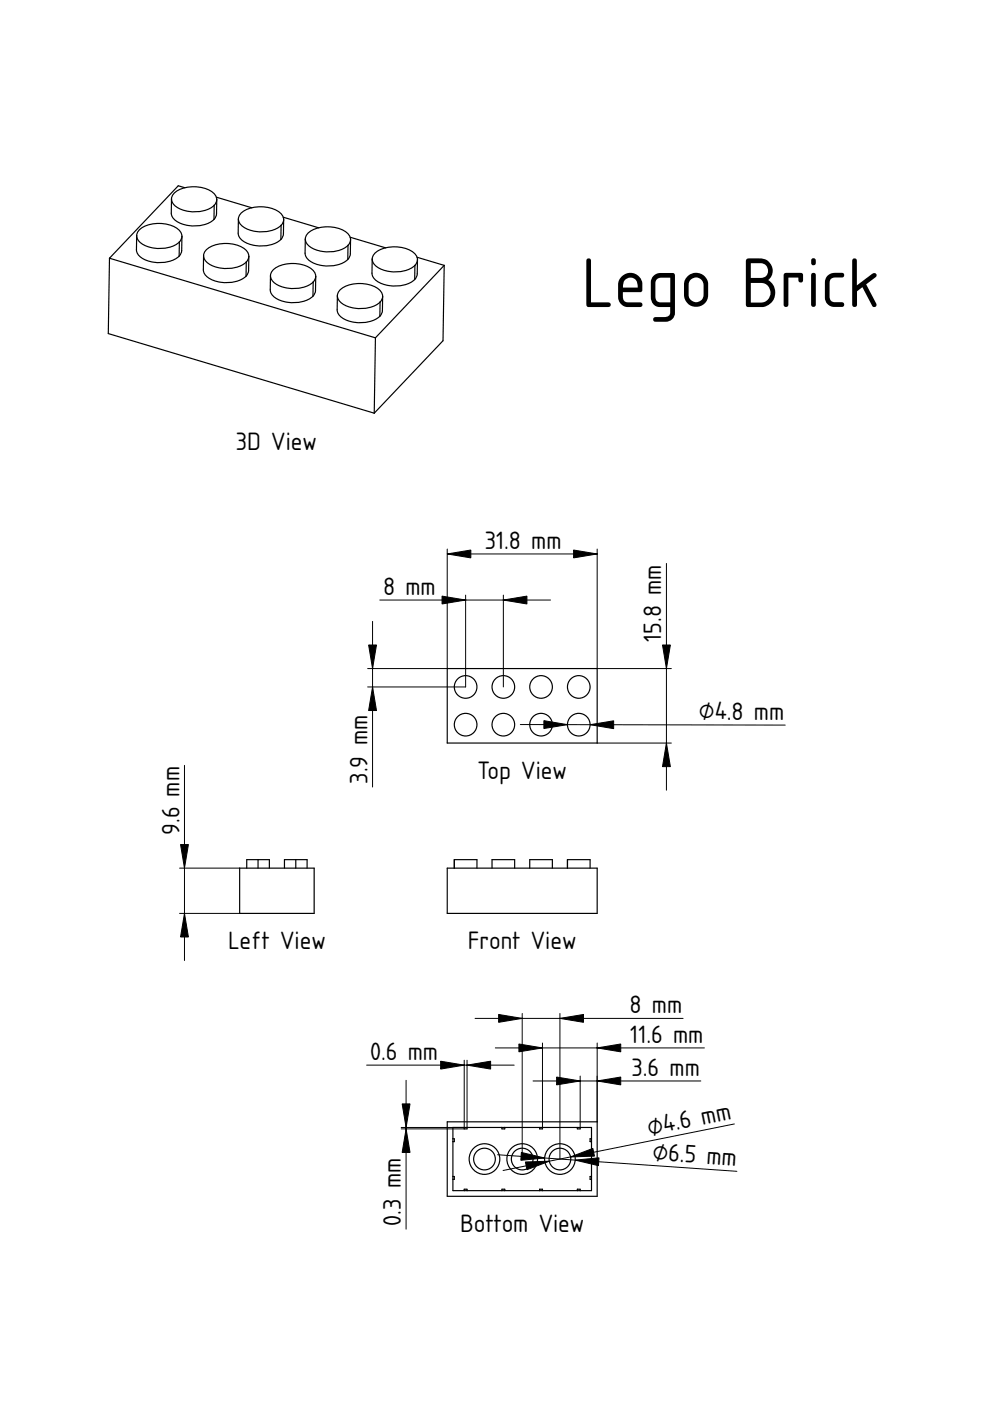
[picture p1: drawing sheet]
<svg xmlns="http://www.w3.org/2000/svg" width="210mm" height="297mm" viewBox="0 0 210 297" stroke-linecap="round" stroke-linejoin="round" font-family="sans-serif">
<g fill="none" stroke="#000" stroke-width=".25">
<path d="M39.2 39.8l-1.4-.4-14.6 15.3M23.2 54.7l-.2 16 56.3 16.9M23.2 54.7l56.4 16.9M29 50l-.1 3a3.1 3.1 0 0 0 2.8 2.4 7.1 7.1 0 0 0 6.3-1.1M29 50a3.2 3.2 0 0 1 2.9-2.4 6.7 6.7 0 0 1 6.3 1.5l.4 1M29 50a3.1 3.1 0 0 0 2.7 2.4 7.1 7.1 0 0 0 6.3-1.1M36.4 42.2l-.1 3a3.1 3.1 0 0 0 2.8 2.4 7.1 7.1 0 0 0 6.3-1.1M36.4 42.2a3.2 3.2 0 0 1 2.9-2.4 6.7 6.7 0 0 1 6.3 1.5l.4 1M36.4 42.2a3.1 3.1 0 0 0 2.7 2.4 7.1 7.1 0 0 0 6.3-1.1M38 51.3v3M38.6 50.1l-.1 3.3-.5 .9M38.6 50.1l-.2 .6-.4 .6"/>
<path d="M43.2 54.2l-.1 3a3.1 3.1 0 0 0 2.8 2.5 7.1 7.1 0 0 0 6.3-1.2M43.2 54.2a3.2 3.2 0 0 1 2.9-2.4 6.7 6.7 0 0 1 6.3 1.5l.4 1.1M43.2 54.2a3.1 3.1 0 0 0 2.7 2.5 7.1 7.1 0 0 0 6.3-1.1M45.4 43.5v3M45.9 41.8l7.5 2.3M46 42.3l-.1 3.3-.5 .9M46 42.3l-.2 .6-.4 .6M50.5 46.4v3a3.1 3.1 0 0 0 2.8 2.5 7.1 7.1 0 0 0 6.3-1.1M50.5 46.4a3.2 3.2 0 0 1 3-2.4 6.7 6.7 0 0 1 6.3 1.5l.3 1.1M50.5 46.4a3.1 3.1 0 0 0 2.8 2.5 7.1 7.1 0 0 0 6.3-1.1M52.2 55.6v2.9M52.8 54.4l-.1 3.3-.5 .8"/>
<path d="M52.8 54.4l-.2 .6-.4 .6M57.3 58.4v3a3.1 3.1 0 0 0 2.8 2.5 7.1 7.1 0 0 0 6.3-1.1M57.3 58.4a3.2 3.2 0 0 1 3-2.4 6.7 6.7 0 0 1 6.3 1.6l.3 1M57.3 58.4a3.1 3.1 0 0 0 2.8 2.5 7.1 7.1 0 0 0 6.3-1.1M59.6 47.8v3M60.1 46.1l7.5 2.2M60.1 46.6v3.3l-.5 .9M60.1 46.6l-.1 .6-.4 .6M64.7 50.7v3a3.1 3.1 0 0 0 2.7 2.4 7.1 7.1 0 0 0 6.3-1.1M64.7 50.7a3.2 3.2 0 0 1 3-2.4 6.7 6.7 0 0 1 6.3 1.5l.3 1M64.7 50.7a3.1 3.1 0 0 0 2.8 2.4 7.1 7.1 0 0 0 6.3-1.1M66.4 59.8v3"/>
<path d="M66.9 58.6v3.3l-.5 .9M66.9 58.6l-.1 .6-.4 .6M73.8 52l-.1 3M74.2 50.3l7.6 2.2M74.3 50.8l-.1 3.3-.5 .9M74.3 50.8l-.1 .6-.4 .6M78.9 54.9v3a3.1 3.1 0 0 0 2.7 2.5 7.1 7.1 0 0 0 6.3-1.1M78.9 54.9a3.2 3.2 0 0 1 3-2.4 6.7 6.7 0 0 1 6.3 1.5l.3 1.1M78.9 54.9a3.1 3.1 0 0 0 2.8 2.5 7.1 7.1 0 0 0 6.3-1.1M88 56.3l-.1 3M88.4 54.5l5.8 1.8M88.5 55.1l-.1 3.3-.5 .9"/>
<path d="M88.5 55.1l-.1 .6-.4 .6M94.2 56.3l-.3 15.9-14.6 15.4M94.2 56.3l-14.6 15.3M71.5 62.7v3a3.1 3.1 0 0 0 2.7 2.4 7.1 7.1 0 0 0 6.3-1.1M71.5 62.7a3.2 3.2 0 0 1 3-2.4 6.7 6.7 0 0 1 6.3 1.5l.3 1M71.5 62.7a3.1 3.1 0 0 0 2.8 2.5 7.1 7.1 0 0 0 6.3-1.2M79.6 71.6l-.3 16M80.6 64l-.1 3M81.1 62.8l-.1 3.4-.5 .8M81.1 62.8l-.1 .7-.4 .5"/>
</g>
<path d="M110.7 188h.1" fill="none" stroke="#000" stroke-width=".21"/>
<g fill="#fff">
<path d="M96.3 182.3h4.8v1.8h3.2v-1.8h4.8v1.8h3.2v-1.8h4.8v1.8h3.2v-1.8h4.8v1.8h1.5v9.6h-31.8v-9.6h1.5z" fill-rule="evenodd"/>
<path d="M94.8 184.1h31.8v9.6h-31.8z" fill-rule="evenodd"/>
<path d="M96.3 182.3h4.8v1.8h-4.8z" fill-rule="evenodd"/>
<path d="M104.3 182.3h4.8v1.8h-4.8z" fill-rule="evenodd"/>
<path d="M112.3 182.3h4.8v1.8h-4.8z" fill-rule="evenodd"/>
<path d="M120.3 182.3h4.8v1.8h-4.8z" fill-rule="evenodd"/>
</g>
<path d="M94.8 184.1h31.8v9.6h-31.8zM96.3 184.1v-1.8h4.8v1.8M104.3 184.1v-1.8h4.8v1.8M112.3 184.1v-1.8h4.8v1.8M120.3 184.1v-1.8h4.8v1.8" fill="none" stroke="#000" stroke-width=".25"/>
<g fill="#fff">
<path d="M52.3 182.3h4.8v1.8h3.2v-1.8h4.8v1.8h1.5v9.6h-15.8v-9.6h1.5z" fill-rule="evenodd"/>
<path d="M50.8 184.1h15.8v9.6h-15.8z" fill-rule="evenodd"/>
<path d="M60.3 182.3h2.4v1.8h-2.4z" fill-rule="evenodd"/>
<path d="M52.3 182.3h2.4v1.8h-2.4z" fill-rule="evenodd"/>
<path d="M62.7 182.3h2.4v1.8h-2.4z" fill-rule="evenodd"/>
<path d="M54.7 182.3h2.4v1.8h-2.4z" fill-rule="evenodd"/>
</g>
<path d="M50.8 184.1h15.8v9.6h-15.8zM52.3 184.1v-1.8h4.8v1.8M54.7 182.3v1.8M60.3 184.1v-1.8h4.8v1.8M62.7 182.3v1.8" fill="none" stroke="#000" stroke-width=".25"/>
<path d="M39.1 162.3v41.4M38.1 193.7h12.7M38.1 184.1h12.7" fill="none" stroke="#000" stroke-width=".21"/>
<path d="M39.1 193.7l.8 5h-1.6zM38.3 179.1h1.6l-.8 5z" fill="#000" stroke="#000" stroke-width=".21"/>
<g fill="#fff">
<path d="M94.8 141.7h31.8v15.8h-31.8z" fill-rule="evenodd"/>
<circle cx="106.7" cy="145.6" r="2.4"/>
<circle cx="122.7" cy="145.6" r="2.4"/>
<circle cx="114.7" cy="145.6" r="2.4"/>
<circle cx="114.7" cy="153.6" r="2.4"/>
<circle cx="122.7" cy="153.6" r="2.4"/>
<circle cx="106.7" cy="153.6" r="2.4"/>
<circle cx="98.7" cy="153.6" r="2.4"/>
<circle cx="98.7" cy="145.6" r="2.4"/>
</g>
<g fill="none" stroke="#000" stroke-width=".25">
<path d="M94.8 141.7h31.8v15.8h-31.8z"/>
<circle cx="98.7" cy="153.6" r="2.4"/>
<circle cx="98.7" cy="145.6" r="2.4"/>
<circle cx="106.7" cy="145.6" r="2.4"/>
<circle cx="106.7" cy="153.6" r="2.4"/>
<circle cx="114.7" cy="145.6" r="2.4"/>
<circle cx="114.7" cy="153.6" r="2.4"/>
<circle cx="122.7" cy="153.6" r="2.4"/>
<circle cx="122.7" cy="145.6" r="2.4"/>
</g>
<path d="M94.8 117.4h31.8M94.8 116.4v25.3h-16.8M126.6 116.4v25.3h15.7M141.3 119.5v48M79 131.8v35.1M80.5 127.2h36.2M98.7 126.2v19.4h-20.7M106.7 126.2v19.4M110.3 153.6l56.2 .1M126.6 157.5h15.7" fill="none" stroke="#000" stroke-width=".21"/>
<path d="M94.8 117.4l5-.8v1.7zM121.6 116.6l5 .8-5 .9zM93.7 126.4l5 .8-5 .9zM106.7 127.2l5-.8v1.7zM78.2 136.8h1.6l-.8 4.9zM79 145.6l.8 5h-1.6zM115.3 152.8l5 .8-5 .9zM125.1 153.6l5-.8v1.7zM141.3 157.5l.8 5h-1.6zM140.5 136.8h1.6l-.8 4.9z" fill="#000" stroke="#000" stroke-width=".21"/>
<g fill="#fff">
<path d="M94.8 237.8h31.8v15.8h-31.8z" fill-rule="evenodd"/>
<path d="M96 239h29.4v13.4h-29.4z" fill-rule="evenodd"/>
<path d="M96 239h2.4v.3h.6v-.3h7.4v.3h.6v-.3h7.4v.3h.6v-.3h7.4v.3h.6v-.3h2.4v2.4h-.3v.6h.3v7.4h-.3v.6h.3v2.4h-2.4v-.3h-.6v.3h-7.4v-.3h-.6v.3h-7.4v-.3h-.6v.3h-7.4v-.3h-.6v.3h-2.4v-2.4h.3v-.6h-.3v-7.4h.3v-.6h-.3z" fill-rule="evenodd"/>
<path d="M125.1 249.4h.3v.6h-.3z" fill-rule="evenodd"/>
<path d="M96 249.4h.3v.6h-.3z" fill-rule="evenodd"/>
<path d="M98.4 239h.6v.3h-.6z" fill-rule="evenodd"/>
<path d="M98.4 252.1h.6v.3h-.6z" fill-rule="evenodd"/>
<path d="M96 241.4h.3v.6h-.3z" fill-rule="evenodd"/>
<path d="M125.1 241.4h.3v.6h-.3z" fill-rule="evenodd"/>
<path d="M122.4 239h.6v.3h-.6z" fill-rule="evenodd"/>
<path d="M122.4 252.1h.6v.3h-.6z" fill-rule="evenodd"/>
<path d="M106.4 239h.6v.3h-.6z" fill-rule="evenodd"/>
<path d="M106.4 252.1h.6v.3h-.6z" fill-rule="evenodd"/>
<path d="M114.4 239h.6v.3h-.6z" fill-rule="evenodd"/>
<path d="M114.4 252.1h.6v.3h-.6z" fill-rule="evenodd"/>
<circle cx="110.7" cy="245.7" r="3.2"/>
<circle cx="118.7" cy="245.7" r="3.2"/>
<circle cx="102.7" cy="245.7" r="3.2"/>
<circle cx="110.7" cy="245.7" r="2.3"/>
<circle cx="118.7" cy="245.7" r="2.3"/>
<circle cx="102.7" cy="245.7" r="2.3"/>
</g>
<g fill="none" stroke="#000" stroke-width=".25">
<path d="M94.8 237.8h31.8v15.8h-31.8zM96 239h29.4v13.4h-29.4zM98.4 239v.3h.6v-.3M106.4 239v.3h.6v-.3M114.4 239v.3h.6v-.3M122.4 239v.3h.6v-.3M96 249.4h.3v.6h-.3M96 241.4h.3v.6h-.3M98.4 252.4v-.3h.6v.3M106.4 252.4v-.3h.6v.3M114.4 252.4v-.3h.6v.3M122.4 252.4v-.3h.6v.3"/>
<path d="M125.4 249.4h-.3v.6h.3M125.4 241.4h-.3v.6h.3"/>
<circle cx="102.7" cy="245.7" r="3.2"/>
<circle cx="102.7" cy="245.7" r="2.3"/>
<circle cx="110.7" cy="245.7" r="3.2"/>
<circle cx="110.7" cy="245.7" r="2.3"/>
<circle cx="118.7" cy="245.7" r="3.2"/>
<circle cx="118.7" cy="245.7" r="2.3"/>
</g>
<g fill="none" stroke="#000" stroke-width=".21">
<path d="M100.7 215.9h44.1M110.7 214.9v30.8M118.7 214.9v30.8M77.7 225.8h31.3M85.1 239.3h13.3M86.1 229v31.6M98.4 224.8v14.2h-13.3M99 224.8v14.2M105 222.2h44.4M113 229.2h35.6M115 221.1v17.9M123 228.1v10.9"/>
<path d="M126.6 221.1v16.7M155.7 238.3l-49 9.9M105.5 244.8l50.7 3.5"/>
</g>
<g fill="#000" stroke="#000" stroke-width=".21">
<path d="M105.7 215.1l5 .8-5 .9zM118.7 215.9l5-.8v1.7zM86.1 239.3l.8 5h-1.6zM85.3 234h1.6l-.8 5zM93.4 225l5 .8-5 .9zM99 225.8l5-.8v1.7zM110 221.3l5 .9-5 .8zM118 228.4l5 .8-5 .8zM126.6 229.2l5-.8v1.6zM126.6 222.2l5-.9v1.7zM110.5 244.3l5 1.2-5.1 .5zM111.4 246.4l5.1-.2-4.8 1.8z"/>
<path d="M121 245.3l4.7-1.8 .3 1.6zM122 246l5-.5-.1 1.6z"/>
</g>
<text font-size="14" x="123.3" y="65.1">Lego Brick</text>
<g font-size="5">
<text x="50" y="95.4">3D View</text>
<text x="102.8" y="116.4">31.8 mm</text>
<text x="81.2" y="126.1">8 mm</text>
<text x="140.2" y="136.1" transform="rotate(-90 140.2 136.1)">15.8 mm</text>
<text x="148.2" y="152.5">⌀4.8 mm</text>
<text x="77.9" y="166.1" transform="rotate(-90 77.9 166.1)">3.9 mm</text>
<text x="101.2" y="165.1">Top View</text>
<text x="38" y="177" transform="rotate(-90 38 177)">9.6 mm</text>
<text x="48.4" y="201.3">Left View</text>
<text x="99.2" y="201.3">Front View</text>
<text x="133.5" y="214.8">8 mm</text>
<text x="133.6" y="221.1">11.6 mm</text>
<text x="78.5" y="224.7">0.6 mm</text>
<text x="133.9" y="228.1">3.6 mm</text>
<text x="137.6" y="240.8" transform="rotate(-11 137.6 240.8)">⌀4.6 mm</text>
<text x="138.3" y="245.9" transform="rotate(4 138.3 245.9)">⌀6.5 mm</text>
<text x="85" y="259.9" transform="rotate(-90 85 259.9)">0.3 mm</text>
<text x="97.5" y="261.2">Bottom View</text>
</g>
</svg>
